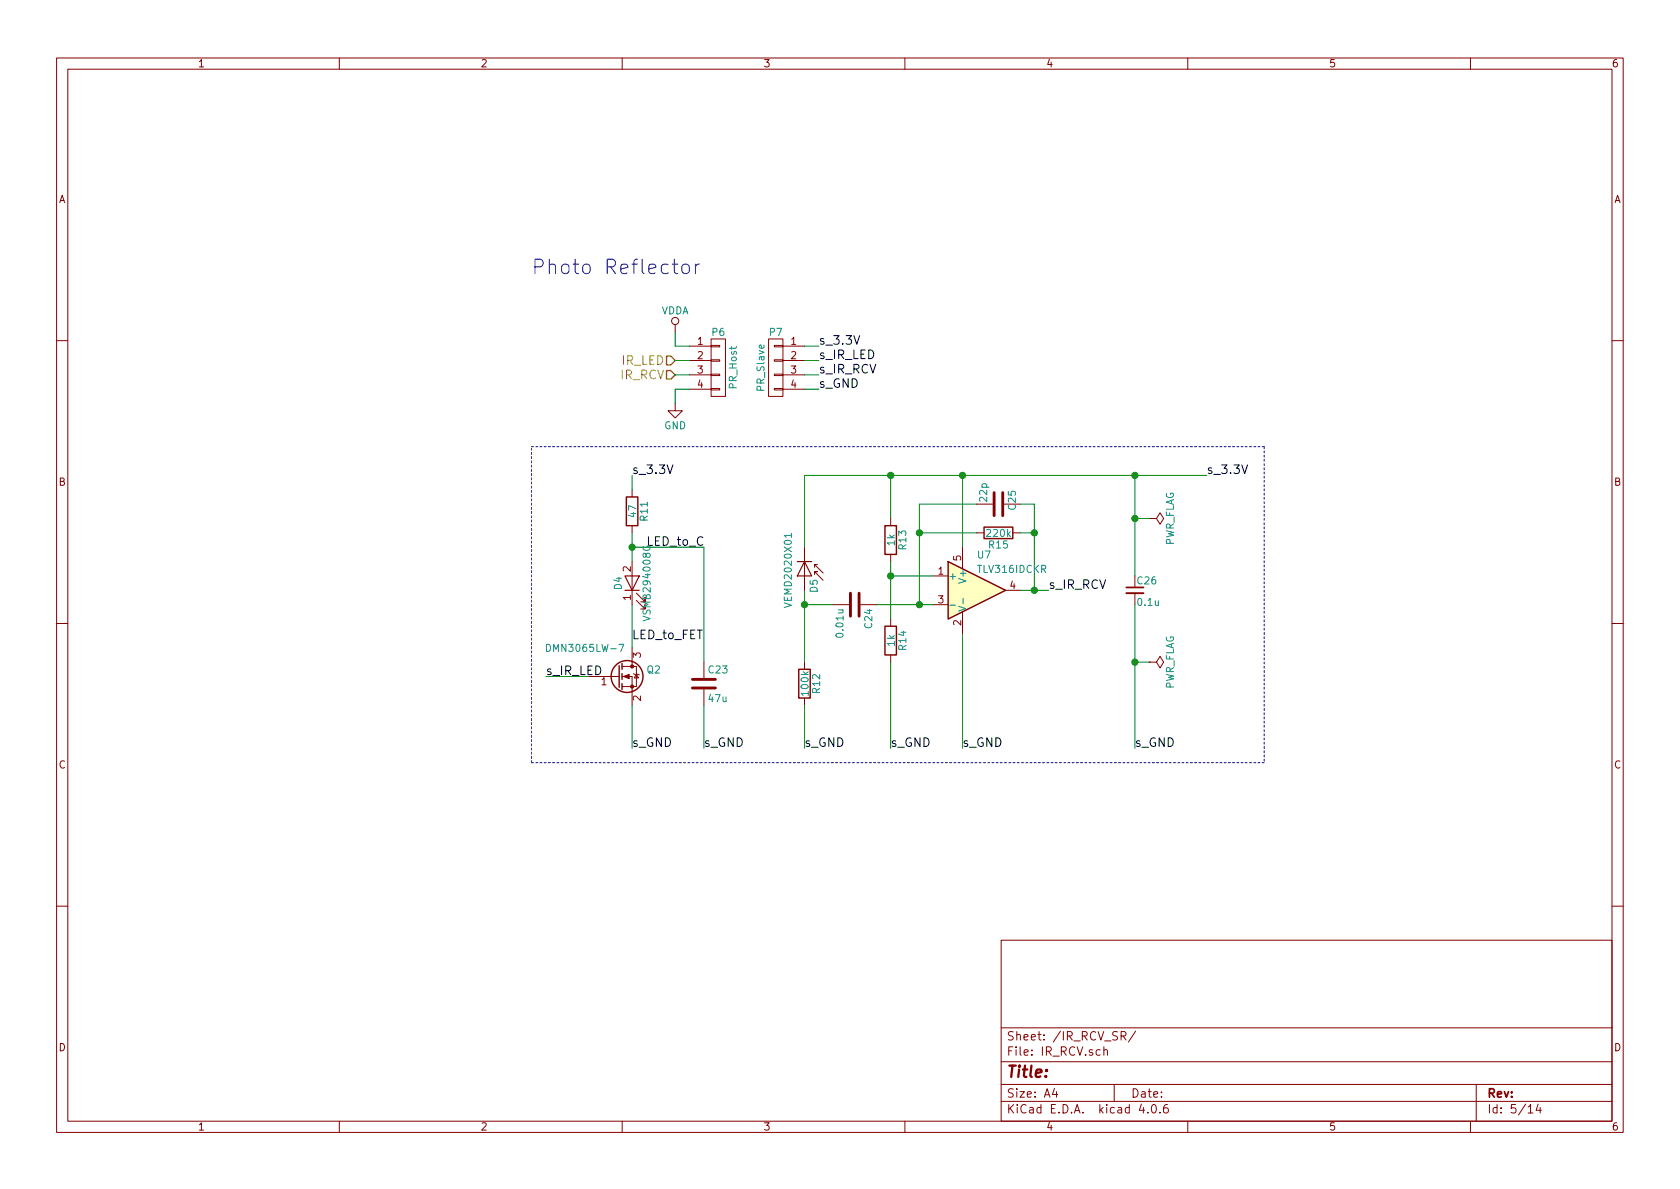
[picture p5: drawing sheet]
<svg xmlns="http://www.w3.org/2000/svg" width="297mm" height="210mm" viewBox="0 0 297 210" stroke-linecap="round" stroke-linejoin="round" font-family="sans-serif">
<g fill="none" stroke="#840000" stroke-width=".18">
<path d="M10 10.3h277v189.9h-277zM12 12.2h273v186.1h-273zM60 10.3v1.9M110 10.3v1.9M160 10.3v1.9M210 10.3v1.9M260 10.3v1.9M119.4 57.4v1.3M125.7 59.9h2.6v10.2h-2.6zM135.9 59.9h2.5v10.2h-2.5zM10 60.2h2M119.4 71.4v1.2h1.2l-1.2 1.3-1.3-1.3h1.3"/>
<path d="M121.9 61.2h3.8M121.9 63.7h3.8M121.9 66.3h3.8M121.9 68.8h3.8M125.7 68.7h1.6v.3h-1.6zM125.7 66.2h1.6v.2h-1.6zM125.7 63.6h1.6v.3h-1.6zM125.7 61.1h1.6v.2h-1.6zM136.9 68.7h1.5v.3h-1.5zM136.9 66.2h1.5v.2h-1.5zM136.9 63.6h1.5v.3h-1.5zM136.9 61.1h1.5v.2h-1.5z"/>
<path d="M138.4 61.2h3.8M138.4 63.7h3.8M138.4 66.3h3.8M138.4 68.8h3.8M285 60.2h2M111.8 86.6v1.3M111.8 93v1.2M111.8 99.3v7.6M142.2 96.8v7.6M144 99.8v.5M144.5 99.8h-.5l1.5 1.5M157.5 91.7v1.3"/>
<path d="M157.5 98v1.3M170.2 96.8v3.8M172.7 89.1h2.8M172.7 94.2h1.3M177.5 89.1h2.8M179.1 94.2h1.2M203.2 91.7h.1M203.2 91.7h1.3l.6-1 .6 1-.6 1-.6-1M10 110.3h2M104.1 119.6h5.4M110 119.6h1.8v5.1M110 117.9h1.8"/>
<path d="M111.8 117.9h.7v3.5h-2.5M111.8 114.5v3.4M112 119.1l.1 .1h.8l.1 .2M112.5 119.2l.4 .7h-.8zM112.5 106.2l1.5 1.5v-.8v.8h-.7M112.5 104.9l1.5 1.5v-.7v.7h-.7M124.5 117.1v2.8M142.2 117.1v1.3M144 101.6v-.5h.5h-.5l1.5 1.5M147.3 106.9h2.8M152.1 106.9h2.8M157.5 109.5v1.2"/>
<path d="M157.5 115.8v1.3M165.1 106.9h2.5M165.1 101.8h2.5M170.2 108.2v3.8M177.8 104.4h2.5M200.7 104.9v2M203.2 117.1h.1M203.2 117.1h1.3l.6-1 .6 1-.6 1-.6-1M285 110.3h2M124.5 121.9v2.8M142.2 123.4v1.3M10 160.2h2"/>
<path d="M177 166.3h108v32h-108zM285 160.2h2M60 198.3v1.9M110 198.3v1.9M160 198.3v1.9M177 194.8h108M177 191.8h108M177 187.8h108M177 181.8h108M186.4 192.5l-.3 1h.9M186.8 193v1M195.2 185.7l.2-.1 .4 .1v.9"/>
<path d="M195.2 185.1v1.5M197 191.8v3M198.2 183.2l.7-.1 .2-.2-.1-.3-.2-.2h-.6v1.5M198.6 183.2l.5 .7M200.8 182.3l-1.3 2M201.8 195.2l-.4 1.1h1M202.9 196.7v.1M203.8 195.4l.1-.1a.81 .81 0 0 1 .6 .6 .81 .81 0 0 1-.3 .8l-.1 .1a.8 .8 0 0 1-.6-.6 .8 .8 0 0 1 .3-.8zM205.1 196.7v.1M206.4 195.3a.59 .59 0 0 0-.7 .7l.1 .7 .2 .1 .5-.1 .1-.5-.2-.2-.4-.1-.3 .3M210 198.3v1.9M260 198.3v1.9"/>
<path d="M261 191.8v6.5M270.2 196.8h.8M272 195.2l-.4 1.1h.9M272.3 195.8v1"/>
<circle cx="119.4" cy="56.8" r=".63"/>
</g>
<path d="M117.9 65.5h.7l.8 .8-.8 .8h-.7zM117.9 63h.7l.8 .7-.8 .8h-.7z" fill="none" stroke="#848400" stroke-width=".25"/>
<path d="M118.9 46.7h.9M119.2 45.8v2.2l.2 .3 .4 .1M120.7 46.9a.69 .69 0 0 1 1.2 .3v.7a.68 .68 0 0 1-.7 .5 .68 .68 0 0 1-.7-.5v-.7zM123 46.7v1.7M123.7 46.7a.59 .59 0 0 0-.7 .5" fill="none" stroke="#0000c2" stroke-width=".18"/>
<g fill="none" stroke="#840000" stroke-width=".25">
<path d="M110.7 87.9h2.1v5.1h-2.1zM156.5 93h2v5h-2zM167.6 99.3l10.2 5.1-10.2 5.1zM174 93.2h5.1v2h-5.1zM109.5 117.7v3.8M110 117.3v1.1M110 119.1v1M141.2 118.4h2.1v5h-2.1zM156.5 110.7h2v5.1h-2zM110 120.9v1"/>
<circle cx="110.9" cy="119.6" r="2.82"/>
</g>
<g fill="#840000" stroke="#840000" stroke-width=".18">
<path d="M110.2 119.6l1.1-.4v.8z"/>
<circle cx="111.8" cy="121.4" r=".28"/>
<circle cx="111.8" cy="117.9" r=".28"/>
</g>
<path d="M139.9 94.3v.7M96.6 113.9a.64 .64 0 0 1 .7 .7 .64 .64 0 0 1-.7 .6zM109.4 113.9h.9l-.5 1.3M168 107h.9M169.5 107.2l1.3 .4-1.3 .4M170.3 105.8v1" fill="none" stroke="#008484" stroke-width=".18"/>
<path d="M175.8 87.1v4.1M177.3 87.1v4.1M150.4 104.9v4.1M151.9 104.9v4.1M122.4 121.7h4.1M122.4 120.1h4.1" fill="none" stroke="#840000" stroke-width=".51"/>
<g fill="none" stroke="#008400" stroke-width=".18">
<path d="M119.4 58.7v2.5h2.5M119.4 63.7h2.5M119.4 66.3h2.5M121.9 68.8h-2.5v2.6M142.2 63.7h2.6M142.2 61.2h2.6M142.2 68.8h2.6M142.2 66.3h2.6M111.8 96.8h12.7v20.3M111.8 84.1v2.5M111.8 94.2v5.1M157.5 84.1v7.6"/>
<path d="M157.5 99.3v10.2M162.6 94.2h10.1M170.2 84.1v12.7M172.7 89.1h-10.1v17.8M180.3 89.1h2.6v15.3M180.3 94.2h2.6M200.7 84.1v17.7M200.7 91.7h2.5M213.4 84.1h-71.2v12.7M96.5 119.6h7.6M111.8 106.9v7.6M142.2 104.4v12.7"/>
<path d="M142.2 106.9h5.1M154.9 106.9h10.2M157.5 117.1v15.2M157.5 101.8h7.6M170.2 112v20.3M180.3 104.4h5.1M200.7 106.9v25.4M200.7 117.1h2.5M111.8 124.7v7.6M124.5 124.7v7.6M142.2 124.7v7.6"/>
</g>
<g fill="#008400" stroke="#008400" stroke-width=".25">
<circle cx="111.8" cy="96.8" r=".51"/>
<circle cx="142.2" cy="106.9" r=".51"/>
<circle cx="157.5" cy="101.8" r=".51"/>
<circle cx="182.9" cy="94.2" r=".51"/>
<circle cx="162.6" cy="106.9" r=".51"/>
<circle cx="162.6" cy="94.2" r=".51"/>
<circle cx="182.9" cy="104.4" r=".51"/>
<circle cx="170.2" cy="84.1" r=".51"/>
<circle cx="157.5" cy="84.1" r=".51"/>
<circle cx="200.7" cy="84.1" r=".51"/>
<circle cx="200.7" cy="117.1" r=".51"/>
<circle cx="200.7" cy="91.7" r=".51"/>
</g>
<path d="M94 79h129.5M223.5 79v55.9M94 134.9v-55.9M94 134.9h129.5" fill="none" stroke="#0000c2" stroke-width=".18" stroke-dasharray=".3 .4"/>
<path d="M199.1 104.9h3.1" fill="none" stroke="#840000" stroke-width=".33"/>
<path d="M199.1 103.9h3.1" fill="none" stroke="#840000" stroke-width=".3"/>
<path d="M141 99.3h2.5M142.2 99.3l1.3 2.5h-2.5zM110.5 101.8h2.5l-1.2 2.6zM110.5 104.4h2.5" fill="none" stroke="#840000" stroke-width=".2"/>
<path d="M167.6 99.3l10.2 5.1-10.2 5.1z" fill="#ffffc2" stroke="#ffffc2" stroke-width=".18"/>
<text font-size="3.5" fill="#0000c2" x="94" y="48.5">Photo Reflector</text>
<text font-size="2.8" fill="#840000" x="178" y="190.5">Title:</text>
<g font-size="2.1" fill="#848400">
<text x="109.9" y="64.5">IR_LED</text>
<text x="109.7" y="67.1">IR_RCV</text>
</g>
<g font-size="2.1">
<text x="144.8" y="63.5">s_IR_LED</text>
<text x="144.8" y="61">s_3.3V</text>
<text x="144.8" y="68.6">s_GND</text>
<text x="144.8" y="66">s_IR_RCV</text>
<text x="111.8" y="83.8">s_3.3V</text>
<text x="213.4" y="83.8">s_3.3V</text>
<text x="114.3" y="96.5">LED_to_C</text>
<text x="185.4" y="104.1">s_IR_RCV</text>
<text x="111.8" y="113">LED_to_FET</text>
<text x="96.5" y="119.4">s_IR_LED</text>
<text x="111.8" y="132.1">s_GND</text>
<text x="124.5" y="132.1">s_GND</text>
<text x="142.2" y="132.1">s_GND</text>
<text x="157.5" y="132.1">s_GND</text>
<text x="170.2" y="132.1">s_GND</text>
<text x="200.7" y="132.1">s_GND</text>
</g>
<g font-size="2.1" fill="#840000">
<text x="178" y="184">Sheet: /IR_RCV_SR/</text>
<text x="178" y="186.7">File: IR_RCV.sch</text>
<text x="178" y="196.9">KiCad E.D.A. kicad 4.0.6</text>
<text x="178" y="194.1">Size: A4</text>
<text x="200" y="194.1">Date:</text>
<text x="263" y="194.1">Rev:</text>
<text x="263" y="196.9">Id: 5/14</text>
</g>
<g font-size="1.8" fill="#840000">
<text x="35" y="11.9">1</text>
<text x="85" y="11.9">2</text>
<text x="135" y="11.9">3</text>
<text x="185" y="11.9">4</text>
<text x="235" y="11.9">5</text>
<text x="285" y="11.9">6</text>
<text x="10.4" y="35.9">A</text>
<text x="285.4" y="35.9">A</text>
<text x="123.3" y="61">1</text>
<text x="123.3" y="63.5">2</text>
<text x="139.9" y="61">1</text>
<text x="139.9" y="63.5">2</text>
<text x="123.3" y="66">3</text>
<text x="123.3" y="68.6">4</text>
<text x="139.9" y="66">3</text>
<text x="139.9" y="68.6">4</text>
<text x="10.4" y="85.9">B</text>
<text x="285.4" y="85.9">B</text>
<text x="111.5" y="101.1" transform="rotate(-90 111.5 101.1)">2</text>
<text x="165.9" y="101.6">1</text>
<text x="169.9" y="99.2" transform="rotate(-90 169.9 99.2)">5</text>
<text x="111.5" y="106.1" transform="rotate(-90 111.5 106.1)">1</text>
<text x="165.9" y="106.7">3</text>
<text x="178.6" y="104.1">4</text>
<text x="169.9" y="110.6" transform="rotate(-90 169.9 110.6)">2</text>
<text x="113.3" y="116.3" transform="rotate(-90 113.3 116.3)">3</text>
<text x="106.3" y="121.2">1</text>
<text x="113.3" y="123.9" transform="rotate(-90 113.3 123.9)">2</text>
<text x="10.4" y="135.9">C</text>
<text x="285.4" y="135.9">C</text>
<text x="10.4" y="185.9">D</text>
<text x="285.4" y="185.9">D</text>
<text x="35" y="199.9">1</text>
<text x="85" y="199.9">2</text>
<text x="135" y="199.9">3</text>
<text x="185" y="199.9">4</text>
<text x="235" y="199.9">5</text>
<text x="285" y="199.9">6</text>
</g>
<g font-size="1.8" fill="#008484">
<text x="116.9" y="55.6">VDDA</text>
<text x="125.9" y="59.4">P6</text>
<text x="136.1" y="59.4">P7</text>
<text x="130.3" y="68.7" transform="rotate(-90 130.3 68.7)">PR_Host</text>
<text x="135.2" y="69" transform="rotate(-90 135.2 69)">PR_Slave</text>
<text x="117.4" y="75.9">GND</text>
<text x="174.5" y="88.6" transform="rotate(-90 174.5 88.6)">22p</text>
<text x="112.5" y="91.4" transform="rotate(-90 112.5 91.4)">47</text>
<text x="114.5" y="92" transform="rotate(-90 114.5 92)">R11</text>
<text x="174.6" y="94.9">220k</text>
<text x="179.6" y="90.1" transform="rotate(-90 179.6 90.1)">C25</text>
<text x="158.2" y="96.5" transform="rotate(-90 158.2 96.5)">1k</text>
<text x="160.2" y="97.1" transform="rotate(-90 160.2 97.1)">R13</text>
<text x="172.9" y="98.7">U7</text>
<text x="173" y="101.3">TLV316IDCKR</text>
<text x="174.9" y="97">R15</text>
<text x="207.5" y="96.6" transform="rotate(-90 207.5 96.6)">PWR_FLAG</text>
<text x="109.9" y="104.2" transform="rotate(-90 109.9 104.2)">D4</text>
<text x="140" y="106.9" transform="rotate(-90 140 106.9)">VEMD2020X01</text>
<text x="144.6" y="104.7" transform="rotate(-90 144.6 104.7)">D5</text>
<text x="167.7" y="102.5">+</text>
<text x="170.8" y="102.8" transform="rotate(-90 170.8 102.8)">V+</text>
<text x="201.1" y="103.3">C26</text>
<text x="201.2" y="107.1">0.1u</text>
<text x="115" y="109.3" transform="rotate(-90 115 109.3)">VSMB294008G</text>
<text x="149.1" y="112.5" transform="rotate(-90 149.1 112.5)">0.01u</text>
<text x="154.2" y="111" transform="rotate(-90 154.2 111)">C24</text>
<text x="97.3" y="115.3">DMN3065LW-7</text>
<text x="114.4" y="119.1">Q2</text>
<text x="125.3" y="119.1">C23</text>
<text x="158.2" y="114.2" transform="rotate(-90 158.2 114.2)">1k</text>
<text x="160.2" y="114.9" transform="rotate(-90 160.2 114.9)">R14</text>
<text x="125.3" y="124.1">47u</text>
<text x="143" y="122.9" transform="rotate(-90 143 122.9)">100k</text>
<text x="145" y="122.5" transform="rotate(-90 145 122.5)">R12</text>
<text x="207.5" y="122" transform="rotate(-90 207.5 122)">PWR_FLAG</text>
</g>
</svg>
